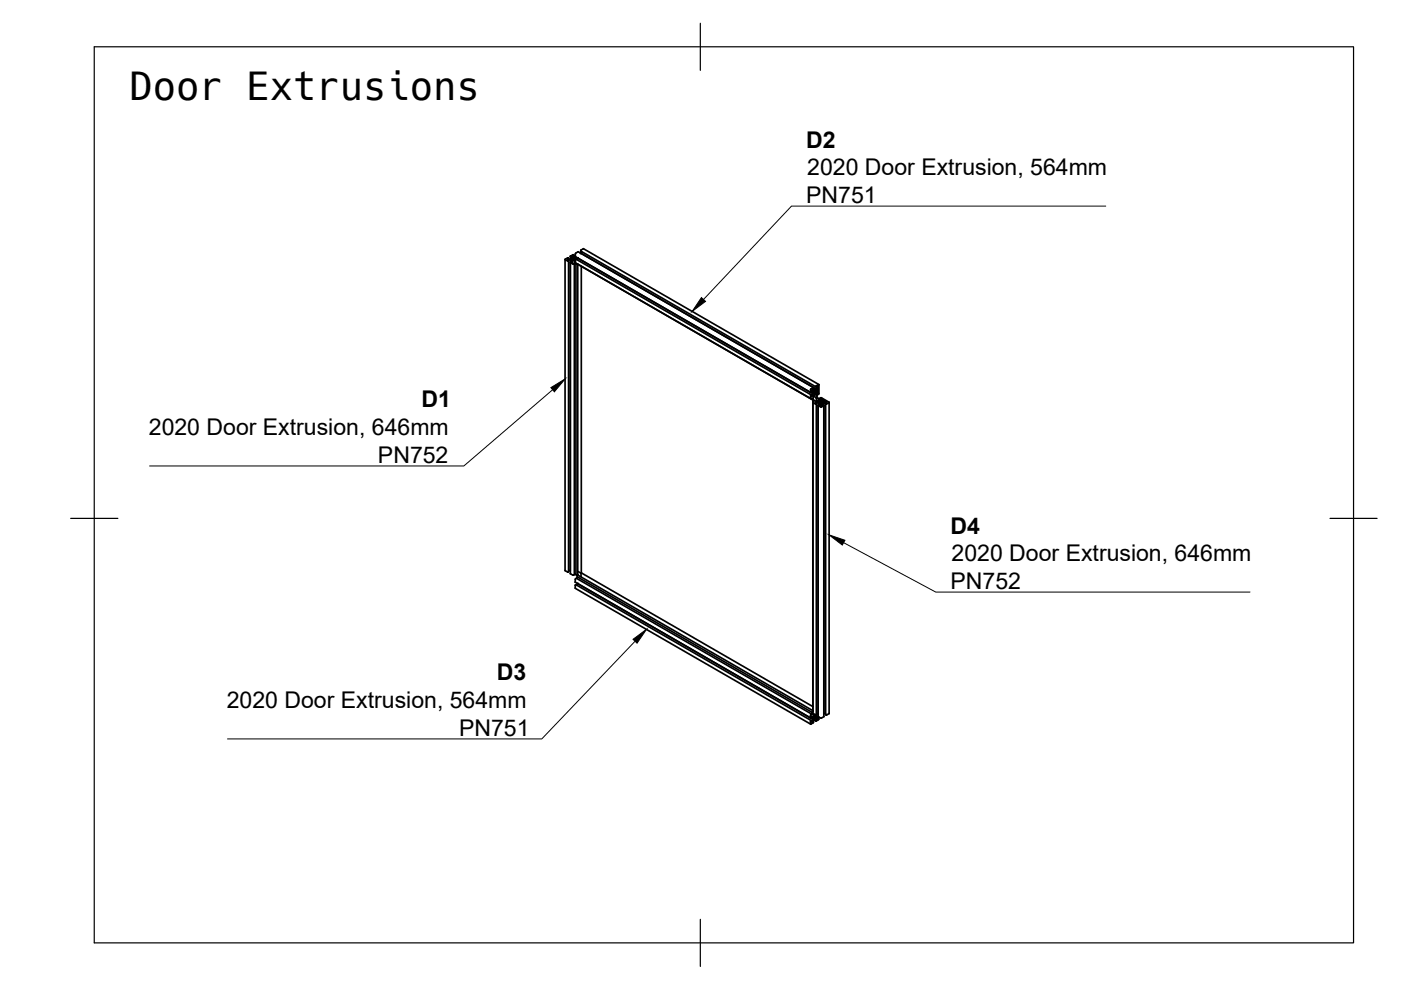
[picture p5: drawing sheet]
<svg xmlns="http://www.w3.org/2000/svg" width="297mm" height="210mm" viewBox="0 0 297 210" stroke-linecap="round" stroke-linejoin="round" font-family="sans-serif">
<!-- layer: Visible -->
<g fill="none" stroke="#000" stroke-width=".36">
<path d="M119.8 55v66M120.4 54.7l-.6 .3 .6 .3M120.4 54.7h.1M120.4 55.4h.1M120.4 55.1v.1M120.5 55.3h-.1M120.5 54.7v.1M120.5 55.2v.1M120.5 54.8v.2M120.5 55.3v65.9M120.9 55.1v65.9h-.4M120.9 54.4l.4-.1 .1 .3-.5 .4-.6-.1 .2-.1"/>
<path d="M120.9 54.3v.1M120.9 55.6v.1M121.1 55.6l-.2 .1M121.1 55.6h.1M121.1 55.2v.4l.3 .1v-.3l-.2-.2-.9-.1 .2 .2M121.2 55.2v.4M121.2 55h.1M121.2 55l.3 .2M121.2 55a.35 .35 0 0 1 .6 0M121.3 54.3v.4M121.5 54.8v.4M121.5 55.2h.1"/>
<path d="M121.6 54.8v.4M121.7 54.3v.4M121.8 55.9v65.9l-.3 .1-.6-.3M121.8 55.3l.2 .1M121.8 55.2v.1M121.8 55l-.2 .2M121.8 55h.1M121.9 55.2l-.1 .1M122 55.4l-.2 .1M122 54.3l-.5-.3-.6 .3v.6M122 53.8v.6l49.9 28.8M122 54.4h.1"/>
<path d="M122 55.2h.1M122 55.7l49.9 28.8M122.1 55.9v65.9h-.3M122.2 55l49.8 28.7M122.2 55h-.2v.7l-.2-.1M122.3 56h-.8l-.6-.3v65.9M122.3 56h.2M122.3 55.1l.2-.4 49.9 28.8M122.4 55.9v.1M122.4 56l49.9 28.8v66M122.5 54.8l-.9-.5v.3l.6 .4M122.5 56v65.9"/>
<path d="M122.6 53.4l-.6 .4M122.6 53.4h.1M122.6 53.4l49.9 28.8v.2M123.1 53.1l.1 .1M123.1 53.2l49.9 28.8M123.1 53.1l.6-.4 49.9 28.8M123.3 56.5l-.1 65M123.3 53.4l-.2 .3 49.9 28.8M171.9 83.9v.6l.2-.1 .3 .3M171.9 83.2h.1M171.9 83.2l.1-.4 .4 .1v.6l-.4 .5v-.2M172 83.7l-.1 .1"/>
<path d="M172 83l.4 .2M172 83.1l.4 .2M172 83.9l.1 .1M172.3 82.4l.4 .2M172.4 85.3v66.2M172.4 84.8h.1M172.4 82.4l.3 .2M172.4 85.4l.5 .3 .2-.2M172.4 84.7h.1M172.4 84.8l.2 .4-.2 .1M172.4 84v.7M172.4 84l.7 .3"/>
<path d="M172.4 85.3v.1M172.4 84.8l.7 .3M172.5 82.2l-.6 .3v.7M172.6 83l.3 .2M172.6 83.3h.1M172.6 83v.3M172.6 82.9l.3 .2M172.6 82.9v.1M172.6 83.5l.1 .3-.3 .1M172.6 83.5l.3 .2M172.7 83.5l.1-.1v.2M172.9 82.7v.1"/>
<path d="M172.9 85.4l.2 .1M172.9 82.8v.3M172.9 83.1l-.3 .2M172.9 82.8l-.3 .1M173 81.9v.1h.3l-.3 .5-.5 .3-.3-.3 .2-.1 .4 .2M173.1 83.6v.7M173.1 85.6v65.9M173.1 84.3h.1M173.1 83.6h-.2M173.1 84.4l.7 .4M173.1 84.4v.7M173.1 83.2l.4 .2"/>
<path d="M173.1 83.3h.1M173.1 84.3v.1M173.1 84.3h.2M173.2 83.3l-.1-.8 .4-.5v1.4l-.3 .1M173.2 83.3v.2M173.2 82h.1M173.3 84.3h.9l1.5 1M173.5 86v65.9l.6 .3 .6-.3M173.5 85.4l-.6 .1M173.5 86l.6 .3 .6-.3M173.5 86h.1M173.5 83.6l-.1 .1-.3 .6"/>
<path d="M173.5 81.5l-.5 .4M173.6 81.5v2.1M173.6 84.9v.3M173.6 84.9l.2 .2h-.7M173.6 84.9h.1M173.6 85.9l-.1 .1M173.6 85.9h.1M173.7 85.5l-.2-.1v65.9h-.4M173.7 85.5v.4M173.8 85.5v.5v-.5l.2 .2v.3l-.3-.1M173.8 85.3v.1M173.8 84.8l-.2 .1"/>
<path d="M173.8 84.7v.1M174 84.8l.7 .5 .6-.1-1.2-.7v.4M174 84.8v.1M174 85.1v.4M174 84.8h.1M174 84.7v.1M174 85.1h.1M174 85.5h.1M174 85.1l-.3 .2 .3 .2M174.1 84.5l-.2 .1 .1 .1M174.1 85.1v.4M174.1 85.1l.3 .2"/>
<path d="M174.4 85.5l-.2 .2v.3l.3-.1 .2 .1M174.4 85.3v.1M174.4 85.3l-.3 .2M174.4 85.3h.1M174.4 85.5v.5l.1-.5M174.7 86v65.9M174.7 86h.1M174.7 85.4l-.2 .1v.4M175 85.6v65.9M175.2 85.4h-.5v65.9M175.7 85.4l-.5 .3-.1-.1 .1-.1M175.8 85.3v66l-.6 .3-.1-.1"/>
<path d="M119.8 120.9l.6 .4M120.4 121.3h.1M120.5 121.2l-.1 .1M120.5 121.2h.1M120.9 121h.1M122 122.8v.6M122 123.4h.1M122 124.7l49.9 28.8M122.1 124l-.1 .1v.6M122.1 121.8l.2 .1M122.1 124h.1M122.1 124l49.9 28.8"/>
<path d="M122.2 122.6l49.9 28.8-.2 .1-.1 .7-49.8-28.8M122.3 124.1l.2-.3 49.9 28.7-.3 .5M122.3 121.9h.2M122.4 122.3l49.9 28.8-.2 .3M122.5 121.9h.1M122.5 121.9l-.5 .9M122.5 121.1l.6 .4M122.5 121.9l49.8 28.8M123.2 121.5h.1M123.2 121.6v.7M123.2 121.5v.1M123.2 121.5l49.1 28.3"/>
<path d="M172 152.8l-.2 .1 .1 .6 .6-.3-.1-.2M172 152.8h.1M172 152.8v.2M172 152.1l.4 .2v.2M172 152l.4 .3M172 152l.4 .2M172 152.1l.1-.3 .3 .1v.3M172 152.1l-.1 .1M172.3 150.9v.2M172.3 152.9l.1 .1M172.4 150.8l-.1 .1M172.4 151.3l.5 .3 .2-.1"/>
<path d="M172.4 151.5h.1M172.6 152l.2 .2M172.6 152.3h.1M172.6 152v.3M172.6 151.4l-.2 .1M172.6 151.9l.3 .2M172.6 151.9v.1M172.6 151.4l.1 .3M172.8 151.6l-.1 .1M172.8 151.8h.1M172.9 151.7v.1M172.9 151.7l-.3 .2"/>
<path d="M172.9 152.2l-.3 .1M172.9 151.8v.3M172.9 152.1v.1M172.9 152.4l.3 .2-.2 .1M173 152.7v.2M173 152.7h.1M173.1 151.5v.6l.3 .1-.3-.2M173.1 151.5h.1M173.2 152.6l-.2-.3-.3 .1-.5 .8 .2-.2M173.4 151.3v.9M173.6 152v.5M173.6 152.4l-.6 .5-.5-.3"/>
<path d="M174.7 151.9h.1M175 151.3h-.3M175.1 151.5h.1"/>
</g>
<g fill="#000" stroke="#000" stroke-width=".21">
<circle cx="122.5" cy="54.7" r=".17"/>
<circle cx="123.1" cy="53.7" r=".17"/>
<circle cx="122.5" cy="123.8" r=".17"/>
</g>
<!-- layer: Border -->
<path d="M20 9.9h267v190h-267zM148.5 4.9v10M15 109.9h10M282 109.9h10M148.5 194.9v10" fill="none" stroke="#000" stroke-width=".25"/>
<!-- layer: Annotations -->
<path d="M148.7 63.1l.9 .8-2.9 2.1zM116.8 82.2l3-1.9-2.3 2.8zM175.8 113.4l3.3 1.1-.5 1.1zM134.2 135.5l2.9-2.1-2 3z" fill="#000" stroke="#000" stroke-width=".21"/>
<path d="M234.4 43.7h-66.6l-18.6 19.8M117.2 82.6l-18.9 16.2h-66.6M178.9 115.1l19.5 10.4h66.6M134.6 136l-19.7 20.7h-66.7" fill="none" stroke="#000" stroke-width=".21"/>
<text font-size="8.2" x="27.5" y="21.2">Door Extrusions</text>
<g font-size="4.9">
<text x="170.9" y="31.3">D2</text>
<text x="171.2" y="37.1">2020 Door Extrusion, 564mm</text>
<text x="170.9" y="43">PN751</text>
<text x="89.4" y="86.4">D1</text>
<text x="31.6" y="92.3">2020 Door Extrusion, 646mm</text>
<text x="80.1" y="98.1">PN752</text>
<text x="201.5" y="113.1">D4</text>
<text x="201.8" y="119">2020 Door Extrusion, 646mm</text>
<text x="201.5" y="124.8">PN752</text>
<text x="105.3" y="144.3">D3</text>
<text x="48.1" y="150.1">2020 Door Extrusion, 564mm</text>
<text x="97.3" y="156">PN751</text>
</g>
</svg>
